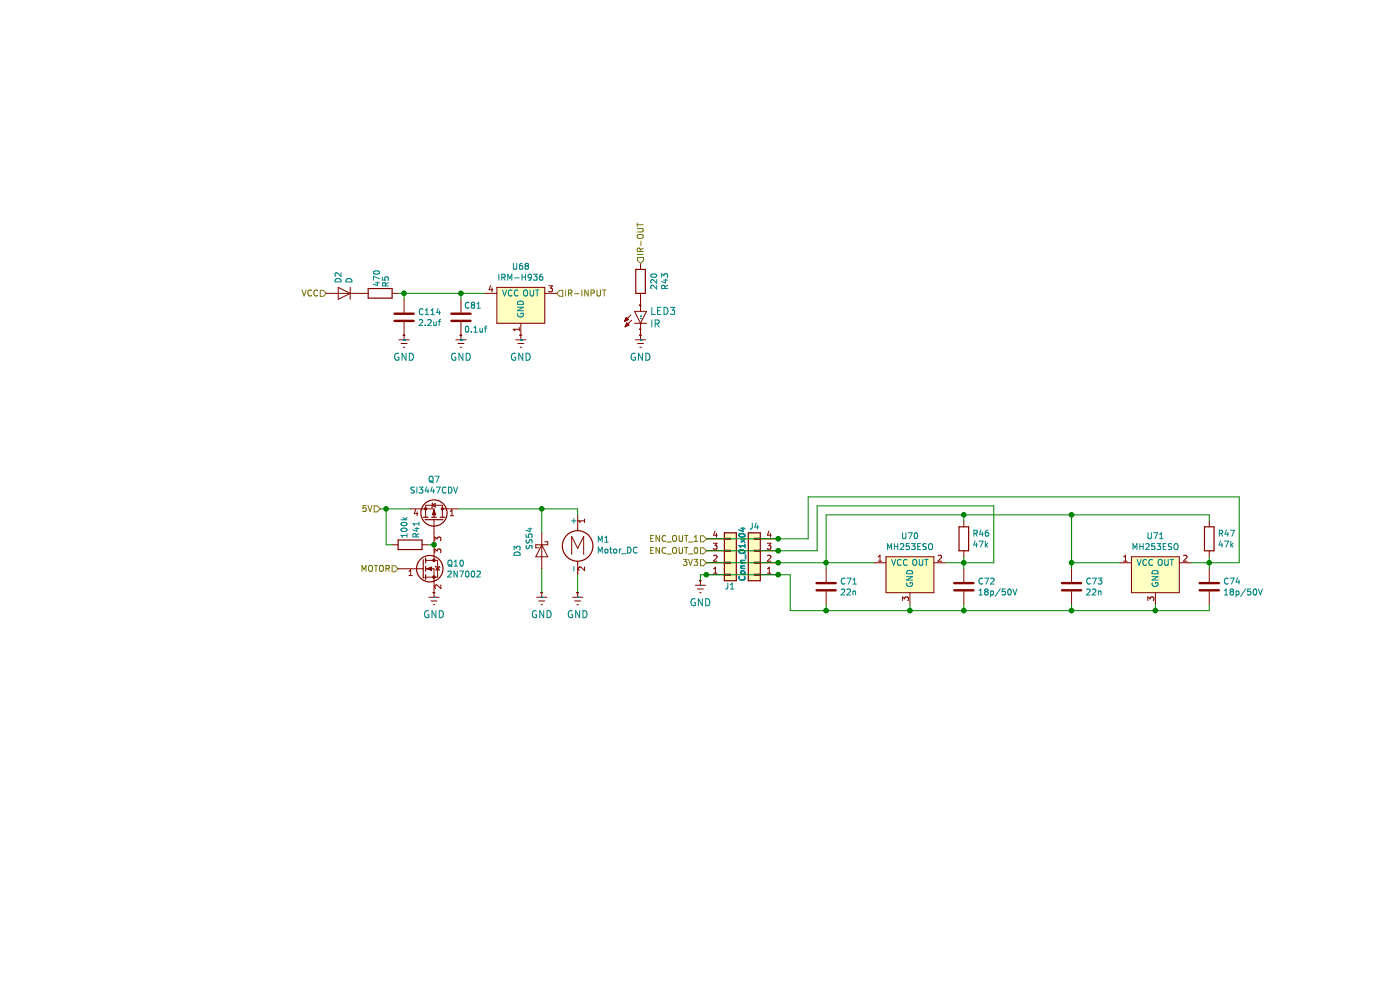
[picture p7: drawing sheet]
EESchema Schematic File Version 4
LIBS:B.B-cache
EELAYER 29 0
EELAYER END
$Descr A4 11693 8268
encoding utf-8
Sheet 7 8
Title ""
Date ""
Rev ""
Comp ""
Comment1 ""
Comment2 ""
Comment3 ""
Comment4 ""
$EndDescr
$Comp
L B.B-rescue:Motor_DC-Motor-B.B-rescue M1
U 1 1
P 4825 4500
AR Path="/5F9EE529/5FA5194A" Ref="M1"  Part="1" 
AR Path="/5FA9DBB3/5FA5194A" Ref="M?"  Part="1" 
F 0 "M1" H 4983 4496 50  0000 L CNN
F 1 "Motor_DC" H 4983 4405 50  0000 L CNN
F 2 "Connector_PinHeader_1.00mm:PinHeader_1x02_P1.00mm_Vertical" H 4825 4410 50  0001 C CNN
F 3 "~" H 4825 4410 50  0001 C CNN
	1    4825 4500
	1    0    0    -1  
$EndComp
Wire Wire Line
	4825 4800 4825 4950
$Comp
L B.B-rescue:GND-B.B-eagle-import #GND0132
U 1 1
P 3625 5050
AR Path="/5F9EE529/5FA5FD95" Ref="#GND0132"  Part="1" 
AR Path="/5FA9DBB3/5FA5FD95" Ref="#GND?"  Part="1" 
F 0 "#GND0132" H 3625 5050 50  0001 C CNN
F 1 "GND" H 3625 4970 59  0000 C CNN
F 2 "" H 3625 5050 50  0001 C CNN
F 3 "" H 3625 5050 50  0001 C CNN
	1    3625 5050
	1    0    0    -1  
$EndComp
$Comp
L B.B-rescue:GND-B.B-eagle-import #GND0134
U 1 1
P 5850 4950
AR Path="/5F9EE529/5FA60281" Ref="#GND0134"  Part="1" 
AR Path="/5FA9DBB3/5FA60281" Ref="#GND?"  Part="1" 
F 0 "#GND0134" H 5850 4950 50  0001 C CNN
F 1 "GND" H 5850 4870 59  0000 C CNN
F 2 "" H 5850 4950 50  0001 C CNN
F 3 "" H 5850 4950 50  0001 C CNN
	1    5850 4950
	1    0    0    -1  
$EndComp
$Comp
L B.B-rescue:GND-B.B-eagle-import #GND0133
U 1 1
P 4525 5050
AR Path="/5F9EE529/5FAF4CA6" Ref="#GND0133"  Part="1" 
AR Path="/5FA9DBB3/5FAF4CA6" Ref="#GND?"  Part="1" 
F 0 "#GND0133" H 4525 5050 50  0001 C CNN
F 1 "GND" H 4525 4970 59  0000 C CNN
F 2 "" H 4525 5050 50  0001 C CNN
F 3 "" H 4525 5050 50  0001 C CNN
	1    4525 5050
	1    0    0    -1  
$EndComp
Wire Wire Line
	4525 4950 4525 4750
Text HLabel 3325 4750 0    50   Input ~ 0
MOTOR
$Comp
L B.B-rescue:R-Device-B.B-rescue R?
U 1 1
P 3425 4550
AR Path="/5F96CFDA/5FAA51EC" Ref="R?"  Part="1" 
AR Path="/5F9EE529/5F9F24D4/5FAA51EC" Ref="R?"  Part="1" 
AR Path="/5FA9DBB3/5F9F24D4/5FAA51EC" Ref="R?"  Part="1" 
AR Path="/5F9EE529/5FAA51EC" Ref="R41"  Part="1" 
F 0 "R41" H 3475 4500 50  0000 L CNN
F 1 "100k" H 3475 4600 50  0000 L CNN
F 2 "Resistor_SMD:R_0402_1005Metric" V 3355 4550 50  0001 C CNN
F 3 "~" H 3425 4550 50  0001 C CNN
F 4 "C25741" H 3425 4550 50  0001 C CNN "LCSC"
	1    3425 4550
	0    -1   -1   0   
$EndComp
Wire Wire Line
	3625 4550 3575 4550
Wire Wire Line
	3175 4250 3225 4250
Wire Wire Line
	3275 4550 3225 4550
Wire Wire Line
	3225 4550 3225 4250
Connection ~ 3225 4250
Wire Wire Line
	3225 4250 3425 4250
$Comp
L B.B-rescue:D_Schottky-Device-B.B-rescue D?
U 1 1
P 4525 4600
AR Path="/5FA4C94D/5FBB2FF1" Ref="D?"  Part="1" 
AR Path="/5F9EE529/5FBB2FF1" Ref="D3"  Part="1" 
F 0 "D3" H 4475 4400 50  0000 L CNN
F 1 "SS54" H 4325 4500 50  0000 L CNN
F 2 "BB:DO-214AC" H 4525 4600 50  0001 C CNN
F 3 "~" H 4525 4600 50  0001 C CNN
F 4 "C22452" V 4525 4600 50  0001 C CNN "LCSC"
	1    4525 4600
	0    1    1    0   
$EndComp
$Comp
L B.B-rescue:MH253ESO-B.B-rescue U?
U 1 1
P 9650 4700
AR Path="/5F9EE529/5FA93863/5FB5B56F" Ref="U?"  Part="1" 
AR Path="/5F9EE529/5FB5B56F" Ref="U71"  Part="1" 
F 0 "U71" H 9650 4925 50  0000 C CNN
F 1 "MH253ESO" H 9650 4834 50  0000 C CNN
F 2 "Package_TO_SOT_SMD:SOT-23" H 9650 4750 50  0001 C CNN
F 3 "https://datasheet.lcsc.com/szlcsc/Magnesensor-Tech-MST-MH253ESO_C114369.pdf" H 9650 4750 50  0001 C CNN
F 4 "C114369" H 9650 4700 50  0001 C CNN "LCSC"
F 5 "0;0;180" H 9650 4700 50  0001 C CNN "JLCPCB_CORRECTION"
	1    9650 4700
	1    0    0    -1  
$EndComp
Wire Wire Line
	8950 4750 8950 4700
Wire Wire Line
	8950 4700 9350 4700
$Comp
L B.B-rescue:C-Device-B.B-rescue C?
U 1 1
P 10100 4900
AR Path="/5F9EE529/5FA93863/5FB5B58D" Ref="C?"  Part="1" 
AR Path="/5F9EE529/5FB5B58D" Ref="C74"  Part="1" 
F 0 "C74" H 10215 4946 50  0000 L CNN
F 1 "18p/50V" H 10215 4855 50  0000 L CNN
F 2 "Capacitor_SMD:C_0402_1005Metric" H 10138 4750 50  0001 C CNN
F 3 "~" H 10100 4900 50  0001 C CNN
F 4 "C1549" H 10100 4900 50  0001 C CNN "LCSC"
	1    10100 4900
	1    0    0    -1  
$EndComp
$Comp
L B.B-rescue:R-Device-B.B-rescue R?
U 1 1
P 10100 4500
AR Path="/5F9EE529/5FA93863/5FB5B594" Ref="R?"  Part="1" 
AR Path="/5F9EE529/5FB5B594" Ref="R47"  Part="1" 
F 0 "R47" H 10170 4546 50  0000 L CNN
F 1 "47k" H 10170 4455 50  0000 L CNN
F 2 "Resistor_SMD:R_0402_1005Metric" V 10030 4500 50  0001 C CNN
F 3 "~" H 10100 4500 50  0001 C CNN
F 4 "C25792" H 10100 4500 50  0001 C CNN "LCSC"
	1    10100 4500
	1    0    0    -1  
$EndComp
Wire Wire Line
	9950 4700 10100 4700
Wire Wire Line
	10100 4700 10100 4650
Wire Wire Line
	10100 4750 10100 4700
Connection ~ 10100 4700
$Comp
L B.B-rescue:MH253ESO-B.B-rescue U?
U 1 1
P 7600 4700
AR Path="/5F9EE529/5FA93863/5FB5B5A1" Ref="U?"  Part="1" 
AR Path="/5F9EE529/5FB5B5A1" Ref="U70"  Part="1" 
F 0 "U70" H 7600 4925 50  0000 C CNN
F 1 "MH253ESO" H 7600 4834 50  0000 C CNN
F 2 "Package_TO_SOT_SMD:SOT-23" H 7600 4750 50  0001 C CNN
F 3 "https://datasheet.lcsc.com/szlcsc/Magnesensor-Tech-MST-MH253ESO_C114369.pdf" H 7600 4750 50  0001 C CNN
F 4 "C114369" H 7600 4700 50  0001 C CNN "LCSC"
F 5 "0;0;180" H 7600 4700 50  0001 C CNN "JLCPCB_CORRECTION"
	1    7600 4700
	1    0    0    -1  
$EndComp
Text HLabel 5900 4700 0    50   Input ~ 0
3V3
$Comp
L B.B-rescue:C-Device-B.B-rescue C?
U 1 1
P 6900 4900
AR Path="/5F9EE529/5FA93863/5FB5B5B5" Ref="C?"  Part="1" 
AR Path="/5F9EE529/5FB5B5B5" Ref="C71"  Part="1" 
F 0 "C71" H 7015 4946 50  0000 L CNN
F 1 "22n" H 7015 4855 50  0000 L CNN
F 2 "Capacitor_SMD:C_0402_1005Metric" H 6938 4750 50  0001 C CNN
F 3 "~" H 6900 4900 50  0001 C CNN
F 4 "C1532" H 6900 4900 50  0001 C CNN "LCSC"
	1    6900 4900
	1    0    0    -1  
$EndComp
Wire Wire Line
	6500 4700 6900 4700
Wire Wire Line
	6900 4750 6900 4700
Connection ~ 6900 4700
Wire Wire Line
	6900 4700 7300 4700
$Comp
L B.B-rescue:C-Device-B.B-rescue C?
U 1 1
P 8050 4900
AR Path="/5F9EE529/5FA93863/5FB5B5C6" Ref="C?"  Part="1" 
AR Path="/5F9EE529/5FB5B5C6" Ref="C72"  Part="1" 
F 0 "C72" H 8165 4946 50  0000 L CNN
F 1 "18p/50V" H 8165 4855 50  0000 L CNN
F 2 "Capacitor_SMD:C_0402_1005Metric" H 8088 4750 50  0001 C CNN
F 3 "~" H 8050 4900 50  0001 C CNN
F 4 "C1549" H 8050 4900 50  0001 C CNN "LCSC"
	1    8050 4900
	1    0    0    -1  
$EndComp
$Comp
L B.B-rescue:R-Device-B.B-rescue R?
U 1 1
P 8050 4500
AR Path="/5F9EE529/5FA93863/5FB5B5CD" Ref="R?"  Part="1" 
AR Path="/5F9EE529/5FB5B5CD" Ref="R46"  Part="1" 
F 0 "R46" H 8120 4546 50  0000 L CNN
F 1 "47k" H 8120 4455 50  0000 L CNN
F 2 "Resistor_SMD:R_0402_1005Metric" V 7980 4500 50  0001 C CNN
F 3 "~" H 8050 4500 50  0001 C CNN
F 4 "C25792" H 8050 4500 50  0001 C CNN "LCSC"
	1    8050 4500
	1    0    0    -1  
$EndComp
Wire Wire Line
	7900 4700 8050 4700
Wire Wire Line
	8050 4700 8050 4650
Wire Wire Line
	8050 4750 8050 4700
Connection ~ 8050 4700
$Comp
L B.B-rescue:C-Device-B.B-rescue C?
U 1 1
P 8950 4900
AR Path="/5F9EE529/5FA93863/5FB5B5DB" Ref="C?"  Part="1" 
AR Path="/5F9EE529/5FB5B5DB" Ref="C73"  Part="1" 
F 0 "C73" H 9065 4946 50  0000 L CNN
F 1 "22n" H 9065 4855 50  0000 L CNN
F 2 "Capacitor_SMD:C_0402_1005Metric" H 8988 4750 50  0001 C CNN
F 3 "~" H 8950 4900 50  0001 C CNN
F 4 "C1532" H 8950 4900 50  0001 C CNN "LCSC"
	1    8950 4900
	1    0    0    -1  
$EndComp
$Comp
L B.B-rescue:2N7002-Transistor_FET-B.B-rescue Q?
U 1 1
P 3525 4750
AR Path="/5F77B818/5FBAB051" Ref="Q?"  Part="1" 
AR Path="/5FA4C94D/5FBAB051" Ref="Q?"  Part="1" 
AR Path="/5F9EE529/5FBAB051" Ref="Q10"  Part="1" 
F 0 "Q10" H 3729 4796 50  0000 L CNN
F 1 "2N7002" H 3729 4705 50  0000 L CNN
F 2 "Package_TO_SOT_SMD:SOT-23" H 3725 4675 50  0001 L CIN
F 3 "https://datasheet.lcsc.com/szlcsc/Changjiang-Electronics-Tech-CJ-CJ3134K_C110100.pdf" H 3525 4750 50  0001 L CNN
F 4 "C8545" H 3525 4750 50  0001 C CNN "LCSC"
F 5 "0;0;180" H 3525 4750 50  0001 C CNN "JLCPCB_CORRECTION"
	1    3525 4750
	1    0    0    -1  
$EndComp
Connection ~ 3625 4550
$Comp
L B.B-rescue:GND-B.B-eagle-import #GND?
U 1 1
P 4350 2900
AR Path="/5FA3274C/5FA465E0" Ref="#GND?"  Part="1" 
AR Path="/5F9EE529/5FA465E0" Ref="#GND0139"  Part="1" 
F 0 "#GND0139" H 4350 2900 50  0001 C CNN
F 1 "GND" H 4350 2820 59  0000 C CNN
F 2 "" H 4350 2900 50  0001 C CNN
F 3 "" H 4350 2900 50  0001 C CNN
	1    4350 2900
	1    0    0    -1  
$EndComp
$Comp
L B.B-rescue:C-Device-B.B-rescue C?
U 1 1
P 3375 2650
AR Path="/5FA4C94D/5FB0693F" Ref="C?"  Part="1" 
AR Path="/5F9AAC80/5FB0693F" Ref="C?"  Part="1" 
AR Path="/5F9EE529/5FB0693F" Ref="C114"  Part="1" 
F 0 "C114" H 3490 2696 50  0000 L CNN
F 1 "2.2uf" H 3490 2605 50  0000 L CNN
F 2 "Capacitor_SMD:C_0805_2012Metric" H 3413 2500 50  0001 C CNN
F 3 "~" H 3375 2650 50  0001 C CNN
F 4 "C49217" H 3375 2650 50  0001 C CNN "LCSC"
	1    3375 2650
	1    0    0    -1  
$EndComp
$Comp
L B.B-rescue:GND-B.B-eagle-import #GND?
U 1 1
P 3375 2900
AR Path="/5FA4C94D/5FB06945" Ref="#GND?"  Part="1" 
AR Path="/5F9AAC80/5FB06945" Ref="#GND?"  Part="1" 
AR Path="/5F9EE529/5FB06945" Ref="#GND0138"  Part="1" 
F 0 "#GND0138" H 3375 2900 50  0001 C CNN
F 1 "GND" H 3375 2820 59  0000 C CNN
F 2 "" H 3375 2900 50  0001 C CNN
F 3 "" H 3375 2900 50  0001 C CNN
	1    3375 2900
	1    0    0    -1  
$EndComp
Wire Wire Line
	3375 2450 3375 2500
Connection ~ 3375 2450
Wire Wire Line
	3325 2450 3375 2450
Wire Wire Line
	3375 2450 3850 2450
$Comp
L B.B-rescue:Q_PMOS_DSG-B.B-rescue Q7
U 1 1
P 3625 4350
F 0 "Q7" V 3967 4350 50  0000 C CNN
F 1 "SI3447CDV" V 3876 4350 50  0000 C CNN
F 2 "BB:TSOP-6_1.5x3.0x0.95P" H 3825 4450 50  0001 C CNN
F 3 "https://datasheet.lcsc.com/szlcsc/Vishay-Intertech-SI3447CDV-T1-E3_C145421.pdf" H 3625 4350 50  0001 C CNN
F 4 "C144884" V 3625 4350 50  0001 C CNN "LCSC"
	1    3625 4350
	0    1    -1   0   
$EndComp
Connection ~ 4525 4250
Wire Wire Line
	4525 4250 4825 4250
Wire Wire Line
	4525 4450 4525 4250
Wire Wire Line
	4825 4250 4825 4300
Wire Wire Line
	3825 4250 4525 4250
Text HLabel 5900 4500 0    50   Input ~ 0
ENC_OUT_1
Text HLabel 5900 4600 0    50   Input ~ 0
ENC_OUT_0
Text HLabel 3175 4250 0    50   Input ~ 0
5V
Text HLabel 4650 2450 2    50   Input ~ 0
IR-INPUT
Text HLabel 2725 2450 0    50   Input ~ 0
VCC
$Comp
L B.B-rescue:D-Device-B.B-rescue D?
U 1 1
P 2875 2450
AR Path="/5F96CFDA/5FCDB883" Ref="D?"  Part="1" 
AR Path="/5F9EE529/5F9F24D4/5FCDB883" Ref="D?"  Part="1" 
AR Path="/5FA9DBB3/5F9F24D4/5FCDB883" Ref="D?"  Part="1" 
AR Path="/5F9EE529/5FB1300F/5FCDB883" Ref="D?"  Part="1" 
AR Path="/5FB26A97/5FCDB883" Ref="D?"  Part="1" 
AR Path="/5F9EE529/5FCDB883" Ref="D2"  Part="1" 
F 0 "D2" V 2921 2370 50  0000 R CNN
F 1 "D" V 2830 2370 50  0000 R CNN
F 2 "BB:SOD-323" H 2875 2450 50  0001 C CNN
F 3 "https://datasheet.lcsc.com/szlcsc/SK-SD103AWS_C109204.pdf" H 2875 2450 50  0001 C CNN
F 4 "C109204" V 2875 2450 50  0001 C CNN "LCSC"
	1    2875 2450
	-1   0    0    1   
$EndComp
$Comp
L B.B-rescue:C-Device-B.B-rescue C?
U 1 1
P 3850 2650
AR Path="/5F96CFDA/5FCDDF04" Ref="C?"  Part="1" 
AR Path="/5F9EE529/5F9F24D4/5FCDDF04" Ref="C?"  Part="1" 
AR Path="/5FA9DBB3/5F9F24D4/5FCDDF04" Ref="C?"  Part="1" 
AR Path="/5F9EE529/5FB1300F/5FCDDF04" Ref="C?"  Part="1" 
AR Path="/5FB26A97/5FCDDF04" Ref="C?"  Part="1" 
AR Path="/5FA9675D/5FCDDF04" Ref="C?"  Part="1" 
AR Path="/5F9EE529/5FCDDF04" Ref="C81"  Part="1" 
F 0 "C81" H 3875 2750 50  0000 L CNN
F 1 "0.1uf" H 3875 2550 50  0000 L CNN
F 2 "Resistor_SMD:R_0402_1005Metric" H 3888 2500 50  0001 C CNN
F 3 "~" H 3850 2650 50  0001 C CNN
F 4 "C1525" H 3850 2650 50  0001 C CNN "LCSC"
	1    3850 2650
	1    0    0    -1  
$EndComp
Wire Wire Line
	3850 2500 3850 2450
Connection ~ 3850 2450
Wire Wire Line
	3850 2450 4050 2450
$Comp
L B.B-rescue:GND-B.B-eagle-import #GND?
U 1 1
P 3850 2900
AR Path="/5FA4C94D/5FCE1B74" Ref="#GND?"  Part="1" 
AR Path="/5F9AAC80/5FCE1B74" Ref="#GND?"  Part="1" 
AR Path="/5F9EE529/5FCE1B74" Ref="#GND02"  Part="1" 
F 0 "#GND02" H 3850 2900 50  0001 C CNN
F 1 "GND" H 3850 2820 59  0000 C CNN
F 2 "" H 3850 2900 50  0001 C CNN
F 3 "" H 3850 2900 50  0001 C CNN
	1    3850 2900
	1    0    0    -1  
$EndComp
$Comp
L B.B-rescue:R-Device-B.B-rescue R?
U 1 1
P 3175 2450
AR Path="/5F77B818/5FD86664" Ref="R?"  Part="1" 
AR Path="/5F9EE529/5FD86664" Ref="R5"  Part="1" 
F 0 "R5" H 3025 2500 50  0000 L CNN
F 1 "470" H 2975 2425 50  0000 L CNN
F 2 "Resistor_SMD:R_0402_1005Metric" V 3105 2450 50  0001 C CNN
F 3 "~" H 3175 2450 50  0001 C CNN
F 4 "C25117" H 3175 2450 50  0001 C CNN "LCSC"
	1    3175 2450
	0    1    1    0   
$EndComp
$Comp
L B.B-rescue:Conn_01x04-Connector_Generic-B.B-rescue J1
U 1 1
P 6100 4700
AR Path="/5FE739E9" Ref="J1"  Part="1" 
AR Path="/5F9EE529/5FE739E9" Ref="J1"  Part="1" 
F 0 "J1" H 6050 4900 50  0000 L CNN
F 1 "Conn_01x04" V 6200 4400 50  0000 L CNN
F 2 "Connector_PinSocket_2.54mm:PinSocket_1x04_P2.54mm_Vertical" H 6100 4700 50  0001 C CNN
F 3 "~" H 6100 4700 50  0001 C CNN
	1    6100 4700
	1    0    0    1   
$EndComp
Wire Wire Line
	5850 4850 5850 4800
Wire Wire Line
	5850 4800 5900 4800
Wire Wire Line
	10100 5050 10100 5100
Wire Wire Line
	10100 5100 9650 5100
Wire Wire Line
	6600 5100 6600 4800
Wire Wire Line
	6600 4800 6500 4800
Wire Wire Line
	6900 5050 6900 5100
Connection ~ 6900 5100
Wire Wire Line
	6900 5100 6600 5100
Wire Wire Line
	7600 5050 7600 5100
Connection ~ 7600 5100
Wire Wire Line
	7600 5100 6900 5100
Wire Wire Line
	8050 5050 8050 5100
Connection ~ 8050 5100
Wire Wire Line
	8050 5100 7600 5100
Wire Wire Line
	9650 5050 9650 5100
Connection ~ 9650 5100
Wire Wire Line
	9650 5100 8950 5100
Wire Wire Line
	8950 5050 8950 5100
Connection ~ 8950 5100
Wire Wire Line
	6900 4700 6900 4300
Wire Wire Line
	10100 4300 10100 4350
Wire Wire Line
	8950 4700 8950 4300
Wire Wire Line
	6900 4300 8050 4300
Connection ~ 8950 4700
Connection ~ 8950 4300
Wire Wire Line
	8950 4300 10100 4300
Wire Wire Line
	8050 4350 8050 4300
Connection ~ 8050 4300
$Comp
L B.B-rescue:GND-B.B-eagle-import #GND0114
U 1 1
P 4825 5050
AR Path="/5F9EE529/5FE93EA1" Ref="#GND0114"  Part="1" 
AR Path="/5FA9DBB3/5FE93EA1" Ref="#GND?"  Part="1" 
F 0 "#GND0114" H 4825 5050 50  0001 C CNN
F 1 "GND" H 4825 4970 59  0000 C CNN
F 2 "" H 4825 5050 50  0001 C CNN
F 3 "" H 4825 5050 50  0001 C CNN
	1    4825 5050
	1    0    0    -1  
$EndComp
Wire Wire Line
	8300 4700 8300 4225
Wire Wire Line
	8300 4225 6825 4225
Wire Wire Line
	6825 4225 6825 4600
Wire Wire Line
	6825 4600 6500 4600
Wire Wire Line
	8050 4700 8300 4700
Wire Wire Line
	6500 4500 6750 4500
Wire Wire Line
	6750 4500 6750 4150
Wire Wire Line
	6750 4150 10350 4150
Wire Wire Line
	10350 4150 10350 4700
Wire Wire Line
	10100 4700 10350 4700
$Comp
L B.B-rescue:Conn_01x04-Connector_Generic-B.B-rescue J4
U 1 1
P 6300 4700
AR Path="/5FE71BD6" Ref="J4"  Part="1" 
AR Path="/5F9EE529/5FE71BD6" Ref="J4"  Part="1" 
F 0 "J4" H 6300 4400 50  0000 C CNN
F 1 "Conn_01x04" V 6400 4625 50  0000 C CNN
F 2 "Connector_PinSocket_2.54mm:PinSocket_1x04_P2.54mm_Vertical" H 6300 4700 50  0001 C CNN
F 3 "~" H 6300 4700 50  0001 C CNN
	1    6300 4700
	-1   0    0    1   
$EndComp
Wire Wire Line
	5900 4800 6500 4800
Connection ~ 5900 4800
Connection ~ 6500 4800
Wire Wire Line
	6500 4700 5900 4700
Connection ~ 6500 4700
Wire Wire Line
	5900 4600 6500 4600
Connection ~ 6500 4600
Wire Wire Line
	6500 4500 5900 4500
Connection ~ 6500 4500
$Comp
L B.B-rescue:R-Device-B.B-rescue R?
U 1 1
P 5350 2350
AR Path="/5FA3274C/5FA5476F" Ref="R?"  Part="1" 
AR Path="/5F9EE529/5FA5476F" Ref="R43"  Part="1" 
F 0 "R43" V 5143 2350 50  0000 C CNN
F 1 "220" V 5234 2350 50  0000 C CNN
F 2 "Resistor_SMD:R_0402_1005Metric" V 5280 2350 50  0001 C CNN
F 3 "~" H 5350 2350 50  0001 C CNN
F 4 "C25092" V 5350 2350 50  0001 C CNN "LCSC"
	1    5350 2350
	-1   0    0    1   
$EndComp
$Comp
L B.B-rescue:GND-B.B-eagle-import #GND?
U 1 1
P 5350 2900
AR Path="/5FA3274C/5FA465EE" Ref="#GND?"  Part="1" 
AR Path="/5F9EE529/5FA465EE" Ref="#GND0140"  Part="1" 
F 0 "#GND0140" H 5350 2900 50  0001 C CNN
F 1 "GND" H 5350 2820 59  0000 C CNN
F 2 "" H 5350 2900 50  0001 C CNN
F 3 "" H 5350 2900 50  0001 C CNN
	1    5350 2900
	1    0    0    -1  
$EndComp
$Comp
L B.B-rescue:LED-B.B-eagle-import LED?
U 1 1
P 5350 2600
AR Path="/5FA3274C/5FA465E8" Ref="LED?"  Part="1" 
AR Path="/5F9EE529/5FA465E8" Ref="LED3"  Part="1" 
F 0 "LED3" H 5428 2603 59  0000 L CNN
F 1 "IR" H 5428 2498 59  0000 L CNN
F 2 "LED_SMD:LED_0603_1608Metric" H 5350 2600 50  0001 C CNN
F 3 "" H 5350 2600 50  0001 C CNN
F 4 "C142316" H 5350 2600 50  0001 C CNN "LCSC"
	1    5350 2600
	1    0    0    -1  
$EndComp
Text HLabel 5350 2200 1    50   Input ~ 0
IR-OUT
Wire Wire Line
	8050 5100 8950 5100
Wire Wire Line
	8050 4300 8950 4300
$Comp
L B.B-rescue:IRM-H936-B.B-rescue U?
U 1 1
P 4350 2450
AR Path="/5FA3274C/5FA465F6" Ref="U?"  Part="1" 
AR Path="/5F9EE529/5FA465F6" Ref="U68"  Part="1" 
F 0 "U68" H 4350 2675 50  0000 C CNN
F 1 "IRM-H936" H 4350 2584 50  0000 C CNN
F 2 "BB:SMD-4_4.0x5.0x2.54P" H 4350 2450 50  0001 C CNN
F 3 "https://datasheet.lcsc.com/szlcsc/1912111437_Everlight-Elec-IRM-H936-TR2_C264266.pdf" H 4350 2450 50  0001 C CNN
F 4 "C264266" H 4350 2450 50  0001 C CNN "LCSC"
F 5 "0;0.88;0" H 4350 2450 50  0001 C CNN "JLCPCB_CORRECTION"
	1    4350 2450
	1    0    0    -1  
$EndComp
$EndSCHEMATC
